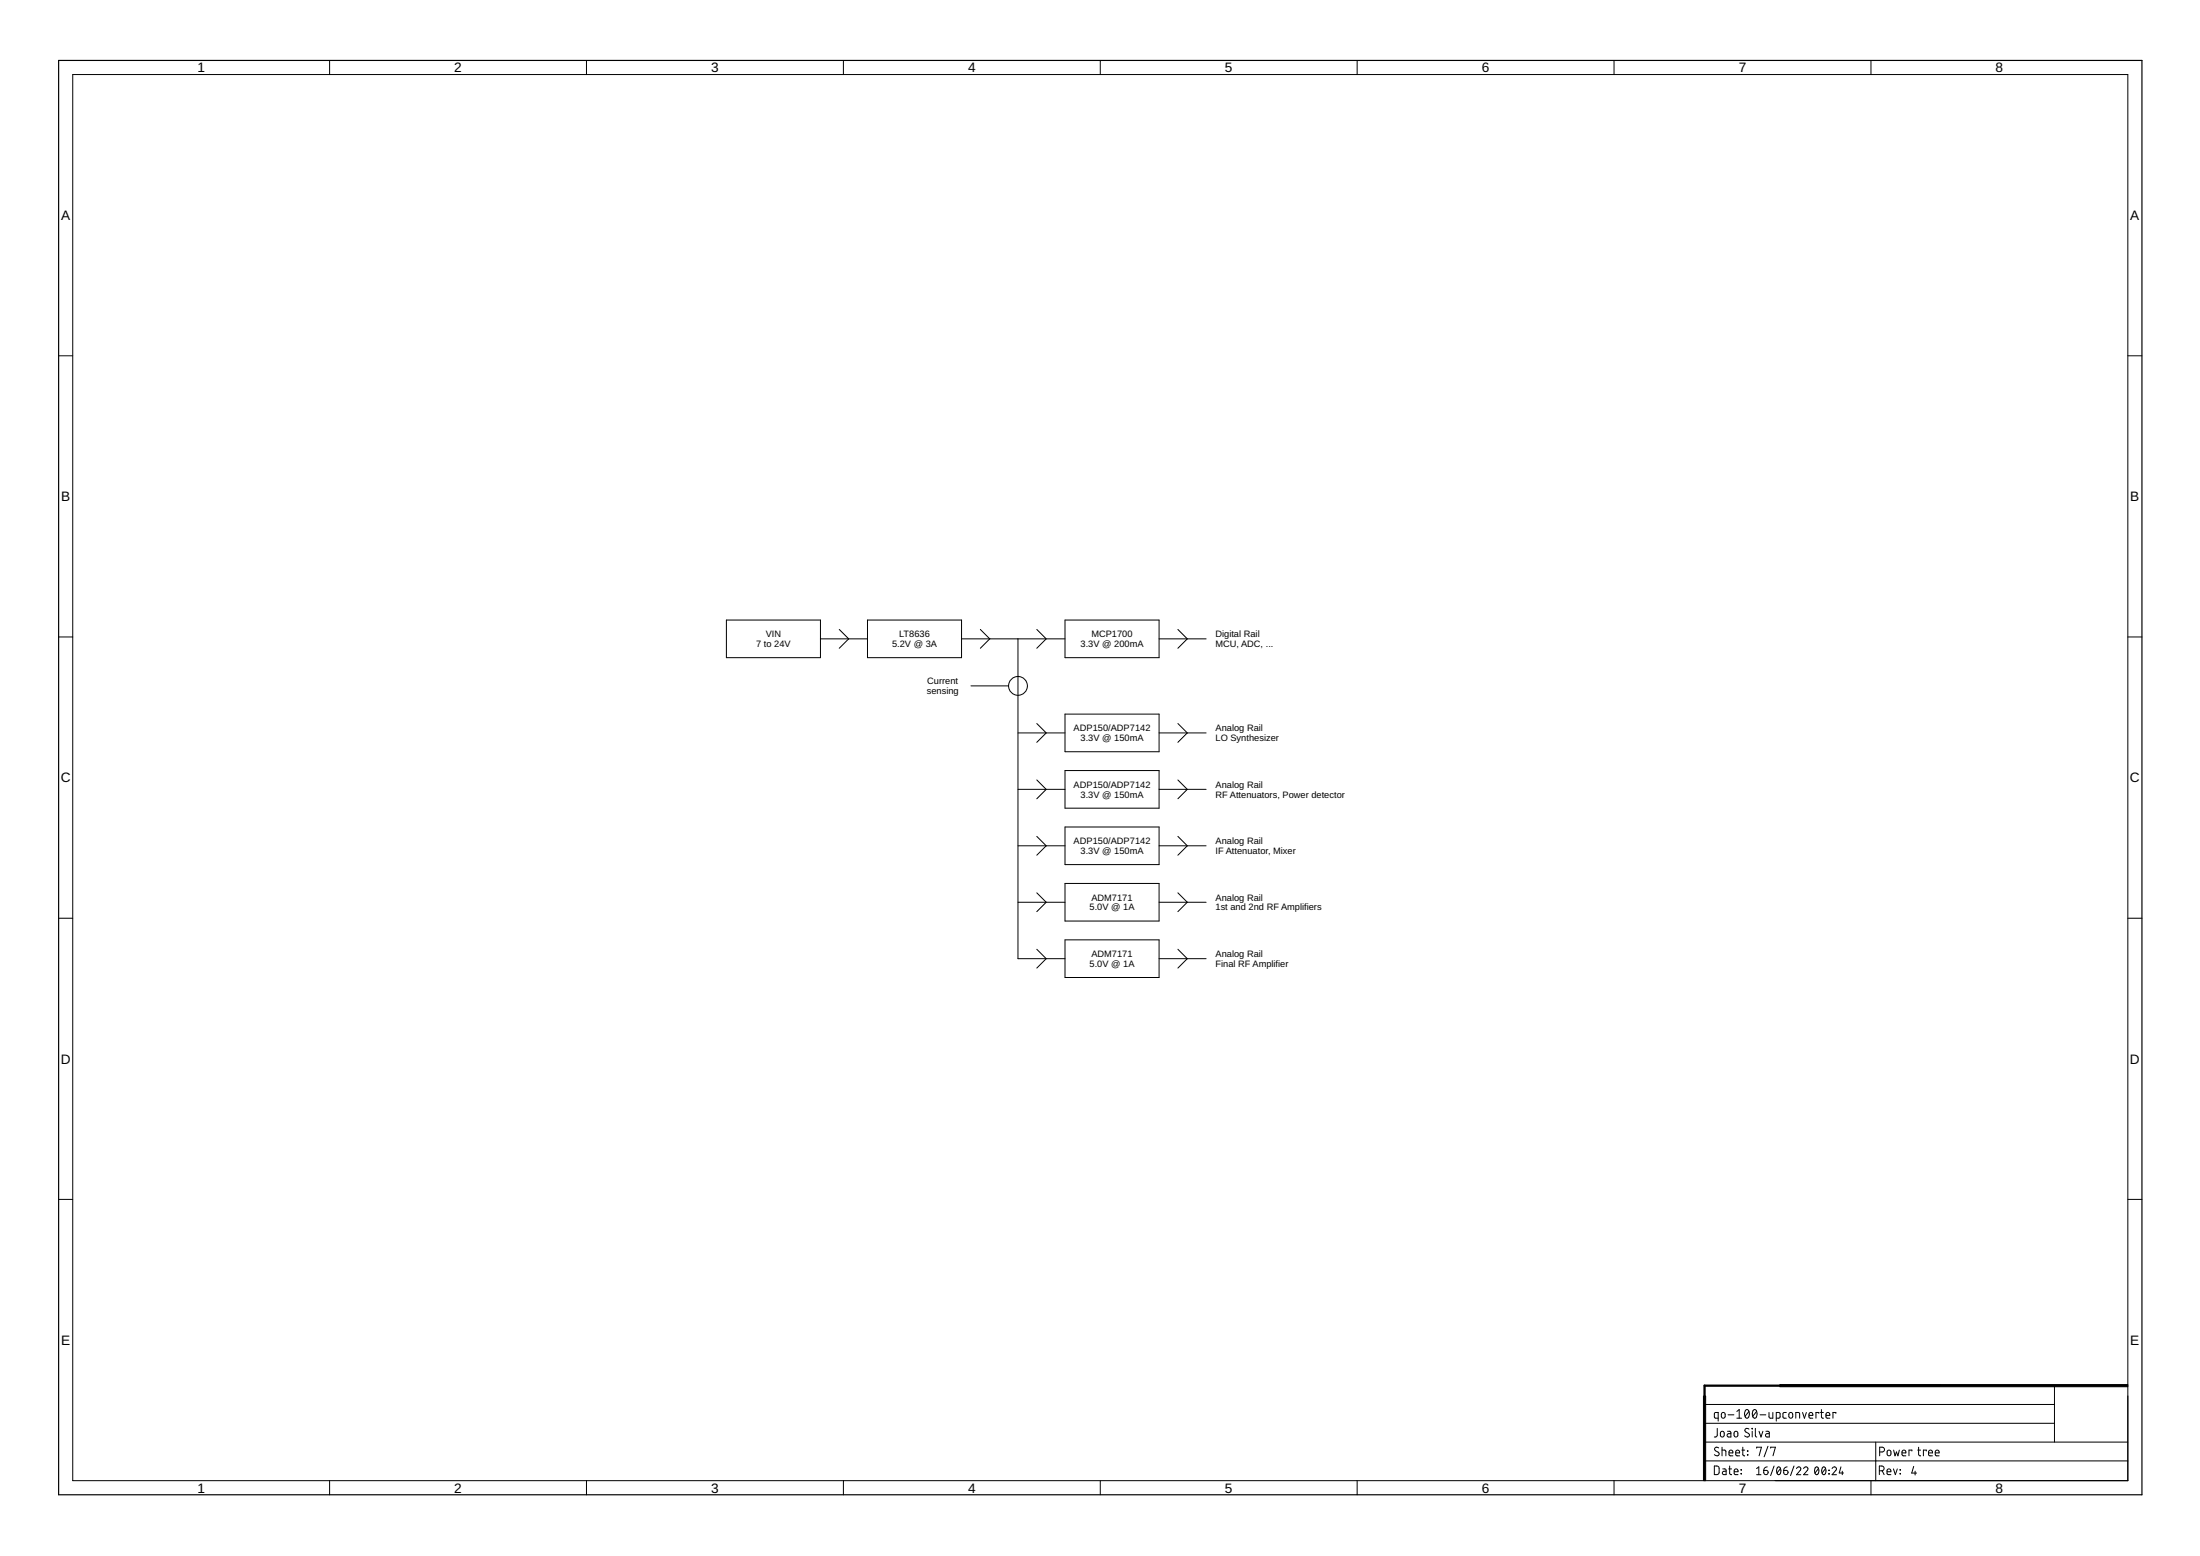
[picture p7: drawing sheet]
<svg xmlns="http://www.w3.org/2000/svg" width="594mm" height="420mm" viewBox="0 0 594 420" stroke-linecap="round" stroke-linejoin="round" font-family="sans-serif">
<g fill="none" stroke="#000" stroke-width=".27">
<path d="M89 16.3v3.8M158.4 16.3v3.8M227.8 16.3v3.8M297.1 16.3v3.8M366.5 16.3v3.8M435.8 16.3v3.8M505.2 16.3v3.8M19.6 20.1h555v379.7h-555zM15.8 96.1h3.8M574.6 96.1h3.8M15.8 172h3.8M196.2 167.4h25.4v10.2h-25.4z"/>
<path d="M221.6 172.5h12.7M226.6 170l2.6 2.5-2.6 2.5M234.3 167.4h25.4v10.2h-25.4zM259.7 172.5h27.9M264.7 170l2.6 2.5-2.6 2.5M274.9 172.5v86.4h12.7M280 170l2.5 2.5-2.5 2.5M287.6 167.4h25.4v10.2h-25.4zM313 172.5h12.7M318.1 170l2.5 2.5-2.5 2.5M574.6 172h3.8M262.2 185.2h10.2"/>
<path d="M274.9 197.9h12.7M280 195.4l2.5 2.5-2.5 2.5M287.6 192.8h25.4v10.2h-25.4zM313 197.9h12.7M318.1 195.4l2.5 2.5-2.5 2.5M274.9 213.1h12.7M280 210.6l2.5 2.5-2.5 2.6M287.6 208.1h25.4v10.1h-25.4zM313 213.1h12.7M318.1 210.6l2.5 2.5-2.5 2.6M274.9 228.4h12.7M280 225.8l2.5 2.6-2.5 2.5"/>
<path d="M287.6 223.3h25.4v10.2h-25.4zM287.6 238.5h25.4v10.2h-25.4zM313 228.4h12.7M318.1 225.8l2.5 2.6-2.5 2.5M15.8 247.9h3.8M274.9 243.6h12.7M280 241.1l2.5 2.5-2.5 2.6M280 256.3l2.5 2.6-2.5 2.5M287.6 253.8h25.4v10.1h-25.4zM313 243.6h12.7M313 258.9h12.7M318.1 241.1l2.5 2.5-2.5 2.6"/>
<path d="M318.1 256.3l2.5 2.6-2.5 2.5M574.6 247.9h3.8M15.8 323.9h3.8M574.6 323.9h3.8M460.3 379.2h94.5M554.8 374.2v15.2M89 399.8v3.8M158.4 399.8v3.8M227.8 399.8v3.8M297.1 399.8v3.8M366.5 399.8v3.8M435.8 399.8v3.8"/>
<path d="M460.3 394.5h114.3M460.3 389.4h114.3M460.3 384.3h94.5M462.9 395.9h.9l.4 .4v1.4l-.4 .5h-.9zM463.7 385.7v2l-.2 .2-.6 .1M464 382.9h-.8l-.2-.2v-1.1l.2-.2h.8v2.3M464.1 391a.58 .58 0 0 0-.9-.1 .58 .58 0 0 0 .1 .9l.7 .3a.54 .54 0 0 1 .2 .8 .54 .54 0 0 1-.8 .2l-.5-.3M464.7 386.7l.5-.2a.92 .92 0 0 1 .1 1.5h-.3l-.4-.3zM464.9 381.6l.5-.2a.92 .92 0 0 1 .2 1.5l-.7-.1zM465 391.6l.9 .1 .1 1.4M465 390.8v2.3M465.2 396.6l.7 .1 .2 .2v1.3h-.6a.46 .46 0 0 1-.4-.5 .46 .46 0 0 1 .4-.4h.6"/>
<path d="M466.5 386.5h.7l.2 .2v1.3h-.6a.46 .46 0 0 1-.4-.4 .46 .46 0 0 1 .4-.5h.6M466.6 382h1.6M466.8 396.6h.8M466.9 392.3h1a.54 .54 0 0 0-.3-.7 .54 .54 0 0 0-.7 .5l.1 .9 .9 .1M467.1 395.9v1.9l.1 .3 .4 .1M468.3 397.4h1a.54 .54 0 0 0-.3-.7 .54 .54 0 0 0-.7 .5l.1 .9 .9 .1M468.4 386.7l.5-.2a.92 .92 0 0 1 .1 1.5l-.6-.1zM468.7 392.3h1.1a.54 .54 0 0 0-.4-.7 .54 .54 0 0 0-.7 .5l.1 .9 1 .1M469 382.9h1.3M469 381.1l.6-.5v2.3M470.1 397.9l.2 .1zM470.1 396.8l.2 .2z"/>
<path d="M470.4 391.6h.7M470.6 390.8v2.1l.5 .2M471.4 380.8a.62 .62 0 0 1 .7-.1 .62 .62 0 0 1 .3 .8 .99 .99 0 0 1-.8 1.4 1.62 1.62 0 0 1-.2-2.1zM471.9 391.8l.1 .1zM471.9 392.8l.1 .1zM472.3 381.1l-1.1 1.3M472.3 385.9a.58 .58 0 0 0-.9-.1 .58 .58 0 0 0 0 .9l.7 .4a.58 .58 0 0 1 .1 .8 .58 .58 0 0 1-.9 0l-.2-.2M473.1 385.7l.1 .1zM473.2 386.5v1.5M473.5 380.8a.61 .61 0 0 1 .7-.1 .61 .61 0 0 1 .3 .8 .99 .99 0 0 1-.8 1.4 1.62 1.62 0 0 1-.2-2.1zM474 385.7v1.9l.4 .4M474.3 381.1l-1 1.3"/>
<path d="M474.3 396.6l.6-.5v2.1M474.3 398.2h1.2M474.4 391v-.2h1.3l-.7 2.3M475 386.5l.5 1.5 .5-1.5M475.3 382h1.5M476.3 397h.7a.59 .59 0 0 1 .4 .7 .59 .59 0 0 1-.6 .5 .59 .59 0 0 1-.5-.6zM476.9 386.5h.6l.3 .2v1.3h-.6a.46 .46 0 0 1-.5-.4 .46 .46 0 0 1 .5-.5h.6M477.2 396.1l-.7 .3-.2 .6M477.4 390.5l-1 2.9M477.7 381.4v1.2l.4 .3h.6v-1.5M478.1 391v-.2h1.3l-.6 2.3M479.1 395.9l-1 2.5"/>
<path d="M479.7 382.9h.7l.3-.2v-.9l-.3-.4h-.7v2.3M480 396.2a.67 .67 0 0 1 .8 .2 .67 .67 0 0 1 .1 .8 .67 .67 0 0 1-.1 .7 .67 .67 0 0 1-.8 .2 1.76 1.76 0 0 1 0-1.9zM480.8 396.6l-1 1.1M481.7 397h.7a.58 .58 0 0 1 .4 .7 .58 .58 0 0 1-.6 .5 .58 .58 0 0 1-.5-.6zM482.4 381.4h-.7l-.2 .4 .1 1 .8 .1M482.6 396.1l-.7 .3-.2 .6M483.2 381.6l.3-.2 .5 .2 .1 .8a.53 .53 0 0 1-.5 .6 .53 .53 0 0 1-.6-.6zM484.4 395.9l-.9 2.5M484.9 382.9v-1.5l1 .1 .1 1.4M485.1 396.6a.58 .58 0 0 1 .9-.5 .58 .58 0 0 1 .1 .9l-1 1.2h1.2M486.7 381.4l.6 1.5 .5-1.5M487 396.6a.58 .58 0 0 1 .9-.5 .58 .58 0 0 1 .1 .9l-1 1.2h1.2"/>
<path d="M488.5 382.2h1a.55 .55 0 0 0-.3-.8 .55 .55 0 0 0-.7 .5l.1 .9 .9 .1M490.3 396.2a.66 .66 0 0 1 .8 .2 .66 .66 0 0 1 .1 .8 .66 .66 0 0 1-.1 .7 .66 .66 0 0 1-.8 .2 1.64 1.64 0 0 1 0-1.9zM491 396.6l-.9 1.1M491.2 381.7v-.3h-.8v1.5M491.6 381.4h.8M491.8 380.6v2l.2 .2 .4 .1M492.2 396.2a.66 .66 0 0 1 .8 .2 .66 .66 0 0 1 .1 .8 .66 .66 0 0 1-.1 .7 .66 .66 0 0 1-.8 .2 1.64 1.64 0 0 1 0-1.9zM493 396.6l-1 1.1M493.1 382.2h1a.55 .55 0 0 0-.3-.8 .55 .55 0 0 0-.7 .5l.1 .9 .9 .1M493.8 397.9l.2 .1zM493.8 397l.2 .1zM494.7 396.6a.58 .58 0 0 1 .9-.5 .58 .58 0 0 1 .1 .9l-1 1.2h1.2"/>
<path d="M495.7 381.7v-.3h-.7v1.5M497.1 396.1l-.4 1.6h1.1M497.5 397.3v.9M505.2 399.8v3.8M506.5 389.4v10.4M507.5 397.2h.6a.65 .65 0 0 0 .7-.7 .65 .65 0 0 0-.7-.6h-.6v2.3M507.6 392.1h.6a.65 .65 0 0 0 .7-.7 .65 .65 0 0 0-.7-.6h-.6v2.3M508.3 397.2l.5 1M509.6 397.4h1a.54 .54 0 0 0-.4-.7 .54 .54 0 0 0-.6 .5l.1 .9 .9 .1M509.7 391.7l.3-.1 .5 .1 .1 .9a.52 .52 0 0 1-.5 .5 .52 .52 0 0 1-.5-.5zM511.3 396.6l.5 1.6 .5-1.6M511.3 391.6l.4 1.5 .4-1 .4 1 .4-1.5"/>
<path d="M513.1 396.8l.1 .2zM513.1 397.9l.1 .1zM513.6 392.3h1a.54 .54 0 0 0-.3-.7 .54 .54 0 0 0-.7 .5l.1 .9 .9 .1M516.3 391.8v-.2h-.8v1.5M516.8 396l-.6 1.8h1.3M517.1 397.3v1M517.8 391.6h.8M518.1 390.8v1.9l.1 .3 .4 .1M520.2 391.8v-.2h-.8v1.5M520.8 392.3h1a.54 .54 0 0 0-.3-.7 .54 .54 0 0 0-.7 .5l.1 .9 .9 .1M522.6 392.3h1a.54 .54 0 0 0-.3-.7 .54 .54 0 0 0-.7 .5l.1 .9 .9 .1"/>
<circle cx="274.9" cy="185.2" r="2.54"/>
</g>
<path d="M15.8 16.3h562.6v387.3h-562.6z" fill="none" stroke="#000" stroke-width=".32"/>
<path d="M460 377h.6v22.8h-.6zM480.6 373.9h94v.6h-94z" fill="#000" stroke="#000" stroke-width=".27"/>
<path d="M523.8 374.2h-63.5v3.8" fill="none" stroke="#000" stroke-width=".61"/>
<g font-size="3.7">
<text x="53.3" y="19.5">1</text>
<text x="122.7" y="19.5">2</text>
<text x="192" y="19.5">3</text>
<text x="261.4" y="19.5">4</text>
<text x="330.8" y="19.5">5</text>
<text x="400.2" y="19.5">6</text>
<text x="469.5" y="19.5">7</text>
<text x="538.9" y="19.5">8</text>
<text x="16.5" y="59.4">A</text>
<text x="575.3" y="59.4">A</text>
<text x="16.5" y="135.3">B</text>
<text x="575.3" y="135.3">B</text>
<text x="16.4" y="211.3">C</text>
<text x="575.2" y="211.3">C</text>
<text x="16.4" y="287.2">D</text>
<text x="575.2" y="287.2">D</text>
<text x="16.5" y="363.1">E</text>
<text x="575.3" y="363.1">E</text>
<text x="53.3" y="403">1</text>
<text x="122.7" y="403">2</text>
<text x="192" y="403">3</text>
<text x="261.4" y="403">4</text>
<text x="330.8" y="403">5</text>
<text x="400.2" y="403">6</text>
<text x="469.5" y="403">7</text>
<text x="538.9" y="403">8</text>
</g>
<g font-size="2.5">
<text x="206.8" y="172.1">VIN</text>
<text x="242.8" y="172.1">LT8636</text>
<text x="294.7" y="172.1">MCP1700</text>
<text x="328.2" y="172.1">Digital Rail</text>
<text x="204.2" y="174.7">7 to 24V</text>
<text x="240.9" y="174.7">5.2V @ 3A</text>
<text x="291.8" y="174.7">3.3V @ 200mA</text>
<text x="328.2" y="174.7">MCU, ADC, ...</text>
<text x="250.4" y="184.8">Current</text>
<text x="250.3" y="187.4">sensing</text>
<text x="289.9" y="197.5">ADP150/ADP7142</text>
<text x="328.2" y="197.5">Analog Rail</text>
<text x="291.8" y="200.1">3.3V @ 150mA</text>
<text x="328.2" y="200.1">LO Synthesizer</text>
<text x="289.9" y="212.7">ADP150/ADP7142</text>
<text x="291.8" y="215.4">3.3V @ 150mA</text>
<text x="328.2" y="212.7">Analog Rail</text>
<text x="328.2" y="215.4">RF Attenuators, Power detector</text>
<text x="289.9" y="227.9">ADP150/ADP7142</text>
<text x="328.2" y="227.9">Analog Rail</text>
<text x="291.8" y="230.6">3.3V @ 150mA</text>
<text x="328.2" y="230.6">IF Attenuator, Mixer</text>
<text x="294.2" y="245.8">5.0V @ 1A</text>
<text x="294.7" y="243.2">ADM7171</text>
<text x="328.2" y="243.2">Analog Rail</text>
<text x="328.2" y="245.8">1st and 2nd RF Amplifiers</text>
<text x="294.2" y="261.1">5.0V @ 1A</text>
<text x="294.7" y="258.4">ADM7171</text>
<text x="328.2" y="258.4">Analog Rail</text>
<text x="328.2" y="261.1">Final RF Amplifier</text>
</g>
</svg>
